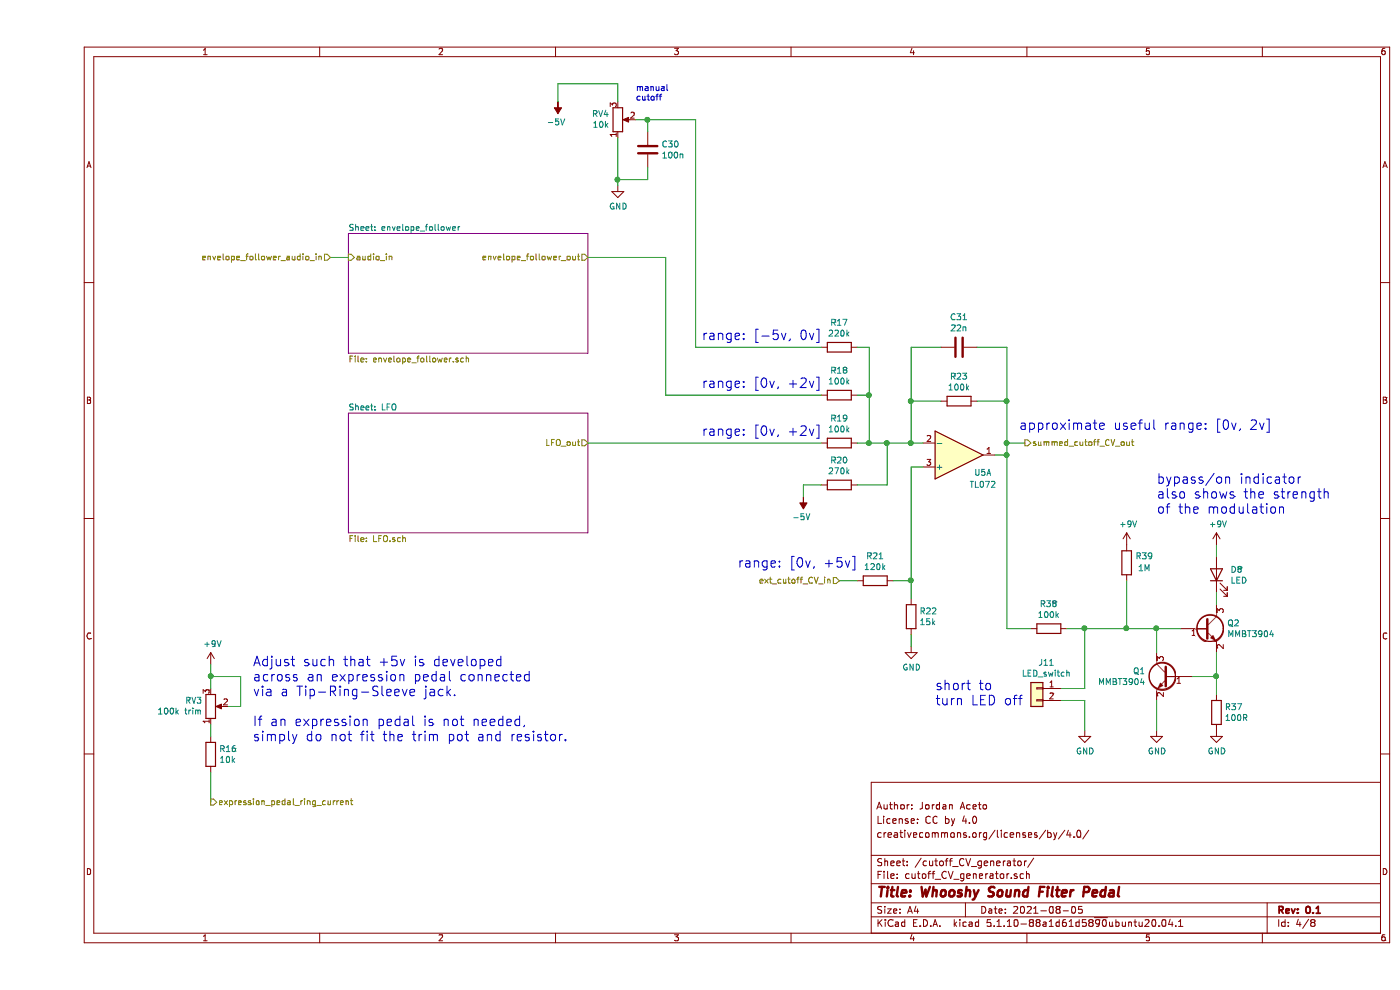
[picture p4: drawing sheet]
EESchema Schematic File Version 4
EELAYER 30 0
EELAYER END
$Descr A4 11693 8268
encoding utf-8
Sheet 4 8
Title "Whooshy Sound Filter Pedal"
Date "2021-08-05"
Rev "0.1"
Comp ""
Comment1 "creativecommons.org/licenses/by/4.0/"
Comment2 "License: CC by 4.0"
Comment3 "Author: Jordan Aceto"
Comment4 ""
$EndDescr
$Comp
L power:-5V #PWR043
U 1 1
P 6400 4150
F 0 "#PWR043" H 6400 4250 50  0001 C CNN
F 1 "-5V" H 6415 4323 50  0000 C CNN
F 2 "" H 6400 4150 50  0001 C CNN
F 3 "" H 6400 4150 50  0001 C CNN
	1    6400 4150
	-1   0    0    1   
$EndComp
$Comp
L power:-5V #PWR041
U 1 1
P 4350 850
F 0 "#PWR041" H 4350 950 50  0001 C CNN
F 1 "-5V" H 4365 1023 50  0000 C CNN
F 2 "" H 4350 850 50  0001 C CNN
F 3 "" H 4350 850 50  0001 C CNN
	1    4350 850 
	-1   0    0    1   
$EndComp
Text Notes 5550 2850 0    79   ~ 0
range: [-5v, 0v]
Text Notes 5550 3250 0    79   ~ 0
range: [0v, +2v]
Text Notes 5550 3650 0    79   ~ 0
range: [0v, +2v]
Text Notes 5850 4750 0    79   ~ 0
range: [0v, +5v]
Text Notes 8200 3600 0    79   ~ 0
approximate useful range: [0v, 2v]
Wire Wire Line
	6400 4050 6550 4050
Wire Wire Line
	6400 4150 6400 4050
Wire Wire Line
	7100 3700 7300 3700
Connection ~ 7100 3700
Wire Wire Line
	7100 4050 7100 3700
Wire Wire Line
	6850 4050 7100 4050
$Comp
L Device:R R20
U 1 1
P 6700 4050
F 0 "R20" V 6493 4050 50  0000 C CNN
F 1 "270k" V 6584 4050 50  0000 C CNN
F 2 "Resistor_SMD:R_0805_2012Metric" V 6630 4050 50  0001 C CNN
F 3 "~" H 6700 4050 50  0001 C CNN
	1    6700 4050
	0    1    1    0   
$EndComp
Wire Wire Line
	7300 5400 7300 5300
$Comp
L power:GND #PWR044
U 1 1
P 7300 5400
F 0 "#PWR044" H 7300 5150 50  0001 C CNN
F 1 "GND" H 7305 5227 50  0000 C CNN
F 2 "" H 7300 5400 50  0001 C CNN
F 3 "" H 7300 5400 50  0001 C CNN
	1    7300 5400
	1    0    0    -1  
$EndComp
Connection ~ 7300 4850
Wire Wire Line
	7300 4850 7300 3900
Wire Wire Line
	6700 4850 6850 4850
Wire Wire Line
	7300 4850 7150 4850
Wire Wire Line
	7300 5000 7300 4850
$Comp
L Device:R R22
U 1 1
P 7300 5150
F 0 "R22" H 7370 5196 50  0000 L CNN
F 1 "15k" H 7370 5105 50  0000 L CNN
F 2 "Resistor_SMD:R_0805_2012Metric" V 7230 5150 50  0001 C CNN
F 3 "~" H 7300 5150 50  0001 C CNN
	1    7300 5150
	1    0    0    -1  
$EndComp
$Comp
L Device:R R21
U 1 1
P 7000 4850
F 0 "R21" V 6793 4850 50  0000 C CNN
F 1 "120k" V 6884 4850 50  0000 C CNN
F 2 "Resistor_SMD:R_0805_2012Metric" V 6930 4850 50  0001 C CNN
F 3 "~" H 7000 4850 50  0001 C CNN
	1    7000 4850
	0    1    1    0   
$EndComp
Wire Wire Line
	4850 700  4850 850 
Wire Wire Line
	4350 700  4850 700 
Wire Wire Line
	4350 850  4350 700 
Wire Wire Line
	8100 3700 8100 3350
Connection ~ 8100 3700
Wire Wire Line
	8250 3700 8100 3700
$Comp
L Amplifier_Operational:TL072 U5
U 1 1
P 7700 3800
F 0 "U5" H 7900 3950 50  0000 C CNN
F 1 "TL072" H 7900 4050 50  0000 C CNN
F 2 "Package_SO:SOIC-8_3.9x4.9mm_P1.27mm" H 7700 3800 50  0001 C CNN
F 3 "http://www.ti.com/lit/ds/symlink/tl071.pdf" H 7700 3800 50  0001 C CNN
	1    7700 3800
	1    0    0    1   
$EndComp
Text Notes 5000 850  0    50   ~ 0
manual\ncutoff
Wire Wire Line
	6550 3700 4600 3700
Connection ~ 5100 1000
Wire Wire Line
	5500 2900 6550 2900
Wire Wire Line
	5500 1000 5500 2900
Wire Wire Line
	5100 1000 5500 1000
Wire Wire Line
	4850 1500 4850 1150
Connection ~ 4850 1500
Wire Wire Line
	5100 1500 4850 1500
Wire Wire Line
	5100 1400 5100 1500
Wire Wire Line
	4850 1550 4850 1500
Wire Wire Line
	5100 1000 5000 1000
Wire Wire Line
	5100 1100 5100 1000
$Comp
L Device:C C30
U 1 1
P 5100 1250
F 0 "C30" H 5215 1296 50  0000 L CNN
F 1 "100n" H 5215 1205 50  0000 L CNN
F 2 "Capacitor_SMD:C_0805_2012Metric" H 5138 1100 50  0001 C CNN
F 3 "~" H 5100 1250 50  0001 C CNN
	1    5100 1250
	1    0    0    -1  
$EndComp
$Comp
L power:GND #PWR042
U 1 1
P 4850 1550
F 0 "#PWR042" H 4850 1300 50  0001 C CNN
F 1 "GND" H 4855 1377 50  0000 C CNN
F 2 "" H 4850 1550 50  0001 C CNN
F 3 "" H 4850 1550 50  0001 C CNN
	1    4850 1550
	1    0    0    -1  
$EndComp
$Comp
L Device:R_POT RV4
U 1 1
P 4850 1000
F 0 "RV4" H 4780 954 50  0000 R CNN
F 1 "10k" H 4780 1045 50  0000 R CNN
F 2 "Potentiometer_THT:Potentiometer_Alpha_RD901F-40-00D_Single_Vertical" H 4850 1000 50  0001 C CNN
F 3 "~" H 4850 1000 50  0001 C CNN
	1    4850 1000
	1    0    0    1   
$EndComp
Wire Wire Line
	6950 2900 6950 3300
Wire Wire Line
	6850 2900 6950 2900
$Comp
L Device:R R17
U 1 1
P 6700 2900
F 0 "R17" V 6493 2900 50  0000 C CNN
F 1 "220k" V 6584 2900 50  0000 C CNN
F 2 "Resistor_SMD:R_0805_2012Metric" V 6630 2900 50  0001 C CNN
F 3 "~" H 6700 2900 50  0001 C CNN
	1    6700 2900
	0    1    1    0   
$EndComp
Wire Wire Line
	5250 2150 5250 3300
Wire Wire Line
	5250 2150 4600 2150
Wire Wire Line
	5250 3300 6550 3300
Wire Wire Line
	7300 3900 7400 3900
Connection ~ 7300 3700
Connection ~ 6950 3700
Wire Wire Line
	6950 3700 7100 3700
Wire Wire Line
	6950 3300 6950 3700
Connection ~ 6950 3300
Wire Wire Line
	6850 3300 6950 3300
Wire Wire Line
	6950 3700 6850 3700
Connection ~ 7300 3350
Wire Wire Line
	7300 2900 7300 3350
Wire Wire Line
	7550 2900 7300 2900
Connection ~ 8100 3350
Wire Wire Line
	8100 2900 8100 3350
Wire Wire Line
	7850 2900 8100 2900
Wire Wire Line
	8100 3350 7850 3350
Wire Wire Line
	8100 3800 8100 3700
Wire Wire Line
	8000 3800 8100 3800
Wire Wire Line
	7300 3350 7550 3350
Wire Wire Line
	7300 3700 7300 3350
Wire Wire Line
	7400 3700 7300 3700
$Comp
L Device:C C31
U 1 1
P 7700 2900
F 0 "C31" V 7448 2900 50  0000 C CNN
F 1 "22n" V 7539 2900 50  0000 C CNN
F 2 "Capacitor_SMD:C_0805_2012Metric" H 7738 2750 50  0001 C CNN
F 3 "~" H 7700 2900 50  0001 C CNN
	1    7700 2900
	0    1    1    0   
$EndComp
$Comp
L Device:R R18
U 1 1
P 6700 3300
F 0 "R18" V 6493 3300 50  0000 C CNN
F 1 "100k" V 6584 3300 50  0000 C CNN
F 2 "Resistor_SMD:R_0805_2012Metric" V 6630 3300 50  0001 C CNN
F 3 "~" H 6700 3300 50  0001 C CNN
	1    6700 3300
	0    1    1    0   
$EndComp
$Comp
L Device:R R19
U 1 1
P 6700 3700
F 0 "R19" V 6493 3700 50  0000 C CNN
F 1 "100k" V 6584 3700 50  0000 C CNN
F 2 "Resistor_SMD:R_0805_2012Metric" V 6630 3700 50  0001 C CNN
F 3 "~" H 6700 3700 50  0001 C CNN
	1    6700 3700
	0    1    1    0   
$EndComp
$Comp
L Device:R R23
U 1 1
P 7700 3350
F 0 "R23" V 7493 3350 50  0000 C CNN
F 1 "100k" V 7584 3350 50  0000 C CNN
F 2 "Resistor_SMD:R_0805_2012Metric" V 7630 3350 50  0001 C CNN
F 3 "~" H 7700 3350 50  0001 C CNN
	1    7700 3350
	0    1    1    0   
$EndComp
Wire Wire Line
	2450 2150 2600 2150
$Sheet
S 2600 3450 2000 1000
U 60CBD033
F0 "LFO" 50
F1 "LFO.sch" 50
F2 "LFO_out" O R 4600 3700 50 
$EndSheet
Text HLabel 6700 4850 0    50   Input ~ 0
ext_cutoff_CV_in
Text HLabel 2450 2150 0    50   Input ~ 0
envelope_follower_audio_in
$Sheet
S 2600 1950 2000 1000
U 60CA7C25
F0 "envelope_follower" 50
F1 "envelope_follower.sch" 50
F2 "audio_in" I L 2600 2150 50 
F3 "envelope_follower_out" O R 4600 2150 50 
$EndSheet
Text HLabel 8250 3700 2    50   Output ~ 0
summed_cutoff_CV_out
Text Notes 1800 6200 0    79   ~ 0
Adjust such that +5v is developed\nacross an expression pedal connected\nvia a Tip-Ring-Sleeve jack.\n\nIf an expression pedal is not needed, \nsimply do not fit the trim pot and resistor.
Wire Wire Line
	1450 6700 1450 6450
Connection ~ 1450 5650
Wire Wire Line
	1450 5550 1450 5650
$Comp
L power:+9V #PWR?
U 1 1
P 1450 5550
AR Path="/6132E4EE" Ref="#PWR?"  Part="1" 
AR Path="/60C8BB05/6132E4EE" Ref="#PWR040"  Part="1" 
F 0 "#PWR040" H 1450 5400 50  0001 C CNN
F 1 "+9V" H 1465 5723 50  0000 C CNN
F 2 "" H 1450 5550 50  0001 C CNN
F 3 "" H 1450 5550 50  0001 C CNN
	1    1450 5550
	1    0    0    -1  
$EndComp
Wire Wire Line
	1450 5650 1450 5750
Wire Wire Line
	1700 5650 1450 5650
Wire Wire Line
	1700 5900 1700 5650
Wire Wire Line
	1600 5900 1700 5900
Wire Wire Line
	1450 6050 1450 6150
$Comp
L Device:R R?
U 1 1
P 1450 6300
AR Path="/6132E4E3" Ref="R?"  Part="1" 
AR Path="/60C8BB05/6132E4E3" Ref="R16"  Part="1" 
F 0 "R16" H 1520 6346 50  0000 L CNN
F 1 "10k" H 1520 6255 50  0000 L CNN
F 2 "Resistor_SMD:R_0805_2012Metric" V 1380 6300 50  0001 C CNN
F 3 "~" H 1450 6300 50  0001 C CNN
	1    1450 6300
	1    0    0    -1  
$EndComp
$Comp
L Device:R_POT RV?
U 1 1
P 1450 5900
AR Path="/6132E4DD" Ref="RV?"  Part="1" 
AR Path="/60C8BB05/6132E4DD" Ref="RV3"  Part="1" 
F 0 "RV3" H 1381 5854 50  0000 R CNN
F 1 "100k trim" H 1381 5945 50  0000 R CNN
F 2 "Potentiometer_THT:Potentiometer_Bourns_3296W_Vertical" H 1450 5900 50  0001 C CNN
F 3 "~" H 1450 5900 50  0001 C CNN
	1    1450 5900
	1    0    0    1   
$EndComp
Text HLabel 1450 6700 2    50   Output ~ 0
expression_pedal_ring_current
$Comp
L Device:R R?
U 1 1
P 9850 5950
AR Path="/60C8ED37/60DCD05B" Ref="R?"  Part="1" 
AR Path="/60C8BB05/60DCD05B" Ref="R37"  Part="1" 
F 0 "R37" H 9920 5996 50  0000 L CNN
F 1 "100R" H 9920 5905 50  0000 L CNN
F 2 "Resistor_SMD:R_0805_2012Metric" V 9780 5950 50  0001 C CNN
F 3 "~" H 9850 5950 50  0001 C CNN
	1    9850 5950
	1    0    0    -1  
$EndComp
$Comp
L Device:LED D?
U 1 1
P 9850 4800
AR Path="/60C8ED37/60DCD061" Ref="D?"  Part="1" 
AR Path="/60C8BB05/60DCD061" Ref="D8"  Part="1" 
F 0 "D8" V 9889 4682 50  0000 R CNN
F 1 "LED" V 9798 4682 50  0000 R CNN
F 2 "LED_THT:LED_D5.0mm" H 9850 4800 50  0001 C CNN
F 3 "~" H 9850 4800 50  0001 C CNN
	1    9850 4800
	0    -1   -1   0   
$EndComp
$Comp
L Connector_Generic:Conn_01x02 J11
U 1 1
P 8350 5750
F 0 "J11" H 8268 5967 50  0000 C CNN
F 1 "LED_switch" H 8268 5876 50  0000 C CNN
F 2 "Connector_PinHeader_2.54mm:PinHeader_1x02_P2.54mm_Vertical" H 8350 5750 50  0001 C CNN
F 3 "~" H 8350 5750 50  0001 C CNN
	1    8350 5750
	-1   0    0    -1  
$EndComp
$Comp
L power:+9V #PWR072
U 1 1
P 9850 4550
F 0 "#PWR072" H 9850 4400 50  0001 C CNN
F 1 "+9V" H 9865 4723 50  0000 C CNN
F 2 "" H 9850 4550 50  0001 C CNN
F 3 "" H 9850 4550 50  0001 C CNN
	1    9850 4550
	1    0    0    -1  
$EndComp
$Comp
L power:GND #PWR?
U 1 1
P 9850 6100
AR Path="/60C8ED37/60DCD073" Ref="#PWR?"  Part="1" 
AR Path="/60C8BB05/60DCD073" Ref="#PWR073"  Part="1" 
F 0 "#PWR073" H 9850 5850 50  0001 C CNN
F 1 "GND" H 9855 5927 50  0000 C CNN
F 2 "" H 9850 6100 50  0001 C CNN
F 3 "" H 9850 6100 50  0001 C CNN
	1    9850 6100
	1    0    0    -1  
$EndComp
$Comp
L Transistor_BJT:MMBT3904 Q2
U 1 1
P 9750 5250
F 0 "Q2" H 9941 5296 50  0000 L CNN
F 1 "MMBT3904" H 9941 5205 50  0000 L CNN
F 2 "Package_TO_SOT_SMD:SOT-23" H 9950 5175 50  0001 L CIN
F 3 "https://www.onsemi.com/pub/Collateral/2N3903-D.PDF" H 9750 5250 50  0001 L CNN
	1    9750 5250
	1    0    0    -1  
$EndComp
$Comp
L Device:R R38
U 1 1
P 8450 5250
F 0 "R38" V 8243 5250 50  0000 C CNN
F 1 "100k" V 8334 5250 50  0000 C CNN
F 2 "Resistor_SMD:R_0805_2012Metric" V 8380 5250 50  0001 C CNN
F 3 "~" H 8450 5250 50  0001 C CNN
	1    8450 5250
	0    1    1    0   
$EndComp
Wire Wire Line
	8300 5250 8100 5250
Wire Wire Line
	8100 5250 8100 3800
Connection ~ 8100 3800
$Comp
L Transistor_BJT:MMBT3904 Q1
U 1 1
P 9450 5650
F 0 "Q1" H 9641 5696 50  0000 L CNN
F 1 "MMBT3904" H 9641 5605 50  0000 L CNN
F 2 "Package_TO_SOT_SMD:SOT-23" H 9650 5575 50  0001 L CIN
F 3 "https://www.onsemi.com/pub/Collateral/2N3903-D.PDF" H 9450 5650 50  0001 L CNN
	1    9450 5650
	-1   0    0    -1  
$EndComp
Wire Wire Line
	9650 5650 9850 5650
Wire Wire Line
	9850 5650 9850 5450
Wire Wire Line
	9850 5650 9850 5800
Connection ~ 9850 5650
Wire Wire Line
	9350 5450 9350 5250
Wire Wire Line
	9350 5250 9550 5250
$Comp
L Device:R R39
U 1 1
P 9100 4700
F 0 "R39" H 8950 4650 50  0000 C CNN
F 1 "1M" H 8950 4750 50  0000 C CNN
F 2 "Resistor_SMD:R_0805_2012Metric" V 9030 4700 50  0001 C CNN
F 3 "~" H 9100 4700 50  0001 C CNN
	1    9100 4700
	-1   0    0    1   
$EndComp
Wire Wire Line
	8600 5250 8750 5250
Connection ~ 9350 5250
Wire Wire Line
	9100 4850 9100 5250
Connection ~ 9100 5250
Wire Wire Line
	9100 5250 9350 5250
$Comp
L power:+9V #PWR070
U 1 1
P 9100 4550
F 0 "#PWR070" H 9100 4400 50  0001 C CNN
F 1 "+9V" H 9115 4723 50  0000 C CNN
F 2 "" H 9100 4550 50  0001 C CNN
F 3 "" H 9100 4550 50  0001 C CNN
	1    9100 4550
	1    0    0    -1  
$EndComp
$Comp
L power:GND #PWR?
U 1 1
P 9350 6100
AR Path="/60C8ED37/60DC9601" Ref="#PWR?"  Part="1" 
AR Path="/60C8BB05/60DC9601" Ref="#PWR071"  Part="1" 
F 0 "#PWR071" H 9350 5850 50  0001 C CNN
F 1 "GND" H 9355 5927 50  0000 C CNN
F 2 "" H 9350 6100 50  0001 C CNN
F 3 "" H 9350 6100 50  0001 C CNN
	1    9350 6100
	1    0    0    -1  
$EndComp
Wire Wire Line
	9350 6100 9350 5850
$Comp
L power:GND #PWR?
U 1 1
P 8750 6100
AR Path="/60C8ED37/60DD68B8" Ref="#PWR?"  Part="1" 
AR Path="/60C8BB05/60DD68B8" Ref="#PWR069"  Part="1" 
F 0 "#PWR069" H 8750 5850 50  0001 C CNN
F 1 "GND" H 8755 5927 50  0000 C CNN
F 2 "" H 8750 6100 50  0001 C CNN
F 3 "" H 8750 6100 50  0001 C CNN
	1    8750 6100
	1    0    0    -1  
$EndComp
Wire Wire Line
	8750 6100 8750 5850
Wire Wire Line
	8750 5850 8550 5850
Wire Wire Line
	8550 5750 8750 5750
Wire Wire Line
	8750 5750 8750 5250
Connection ~ 8750 5250
Wire Wire Line
	8750 5250 9100 5250
Wire Wire Line
	9850 4650 9850 4550
Wire Wire Line
	9850 4950 9850 5050
Text Notes 9350 4300 0    79   ~ 0
bypass/on indicator\nalso shows the strength \nof the modulation
Text Notes 7500 5900 0    79   ~ 0
short to \nturn LED off
$EndSCHEMATC
